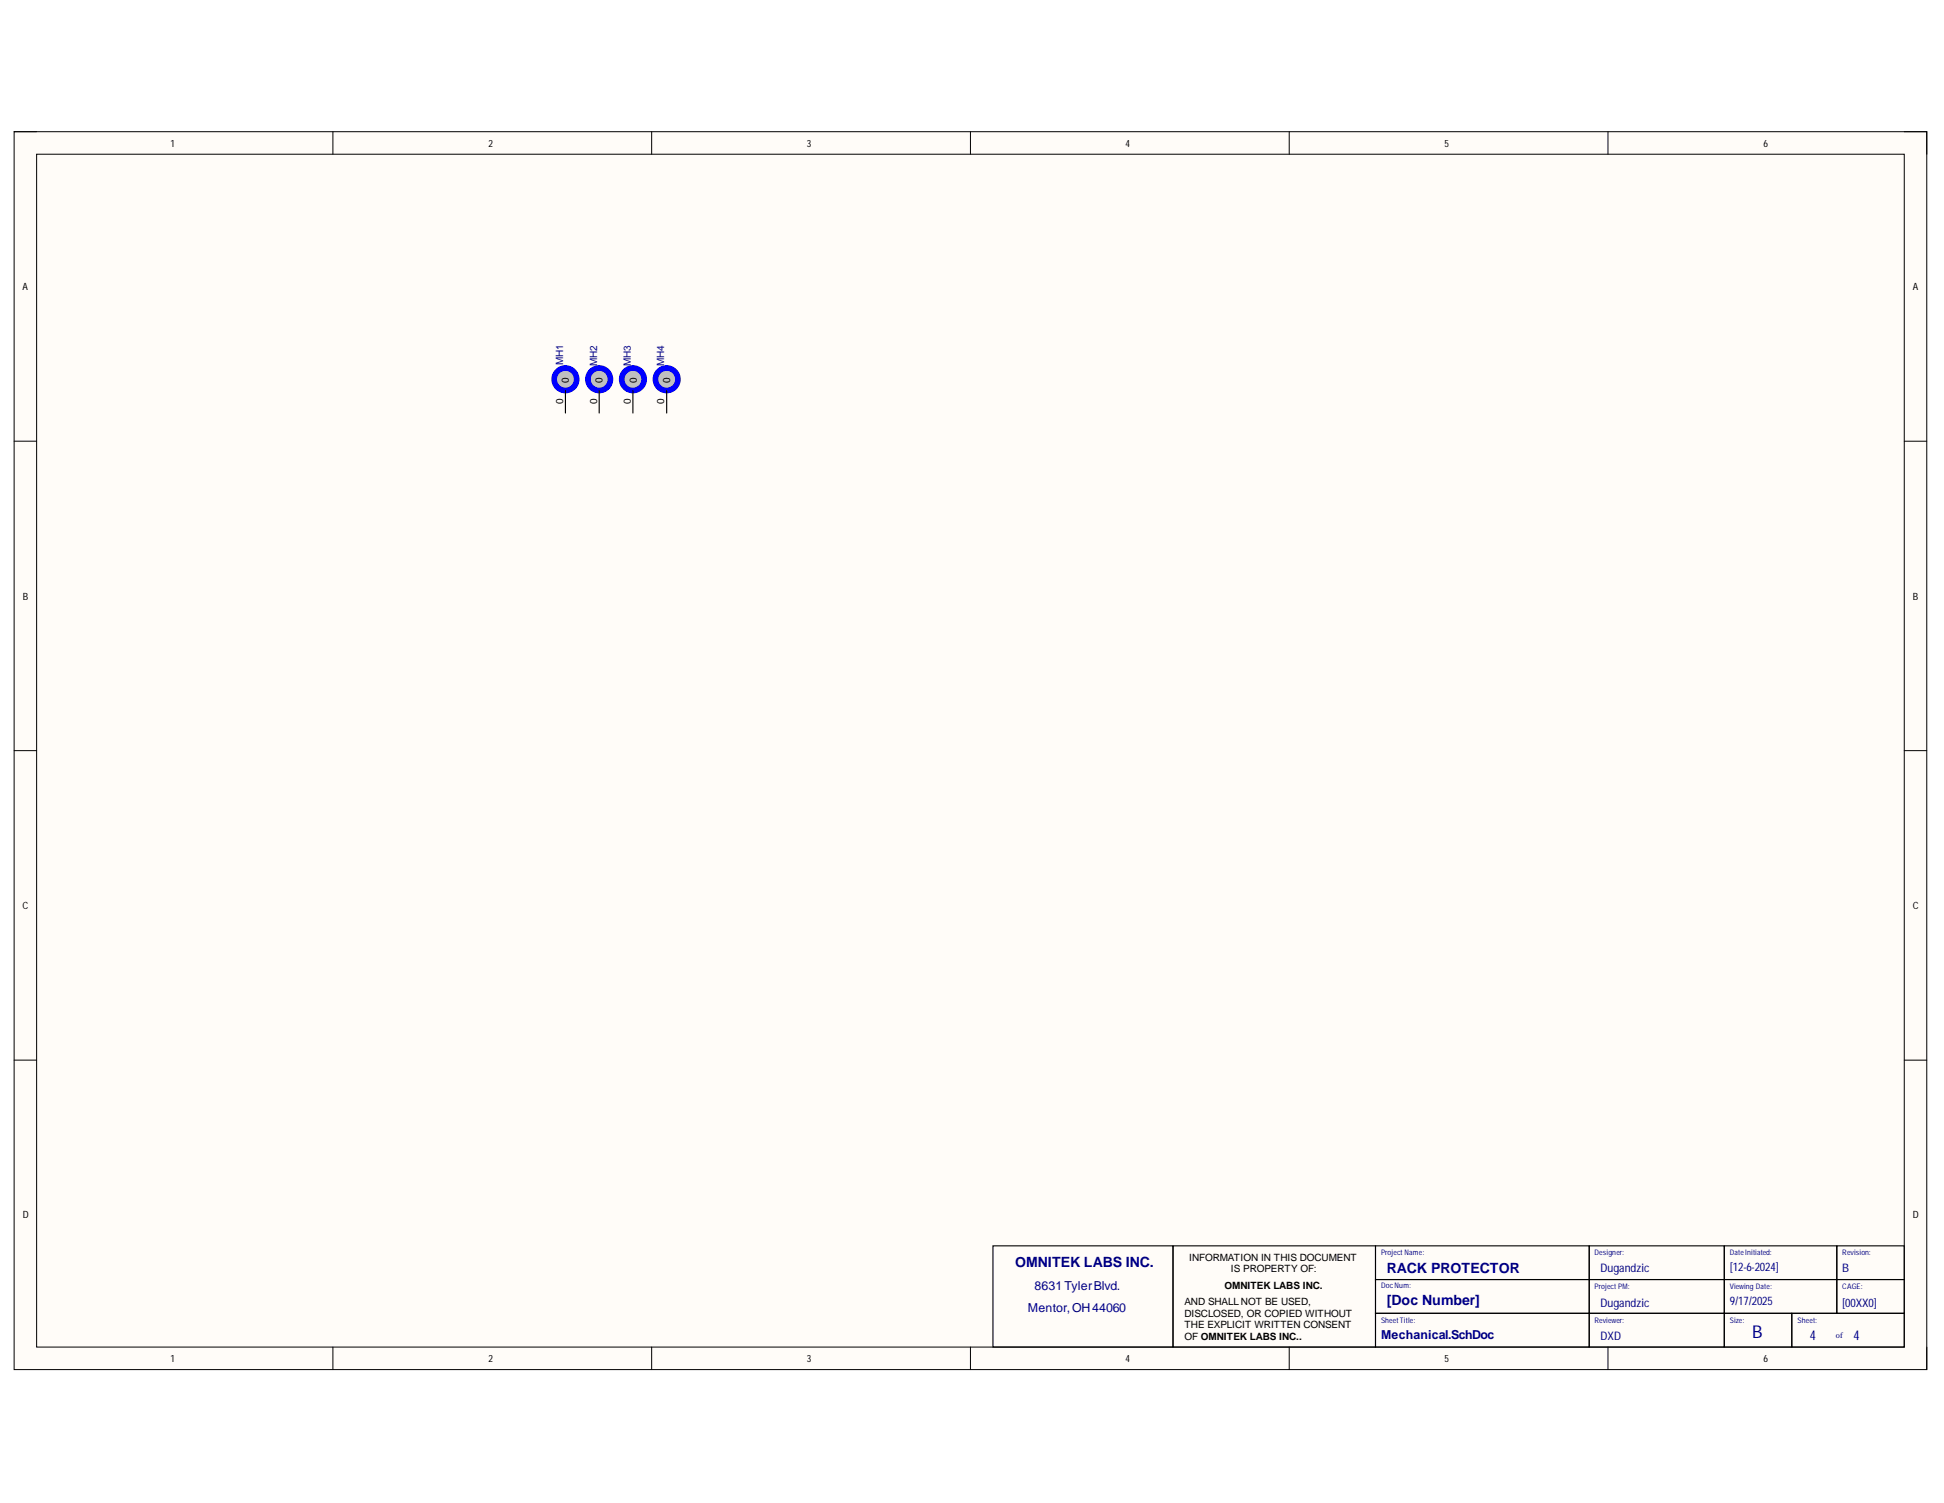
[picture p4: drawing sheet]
<svg xmlns="http://www.w3.org/2000/svg" width="279mm" height="216mm" viewBox="0 0 279 216" stroke-linecap="round" stroke-linejoin="round" font-family="sans-serif">
<path d="M2 18.9h274.9v177.8h-274.9z" fill-rule="evenodd" fill="#fffcf8"/>
<path d="M2 18.9h274.9v177.8h-274.9z" fill="none" stroke="#000" stroke-width=".14"/>
<path d="M5.3 22.2h268.4v171.3h-268.4z" fill-rule="evenodd" fill="#fffcf8"/>
<g fill="none" stroke="#000" stroke-width=".14">
<path d="M2 18.9h3.3M47.8 18.9v3.3M93.7 18.9v3.3M139.5 18.9v3.3M185.3 18.9v3.3M231.1 18.9v3.3M273.7 18.9h3.2v3.3M5.3 22.2h268.4v171.3h-268.4zM2 63.4h3.3M273.7 63.4h3.2M2 107.8h3.3M273.7 107.8h3.2"/>
<path d="M2 152.3h3.3M273.7 152.3h3.2M47.8 193.5v3.2M93.7 193.5v3.2M139.5 193.5v3.2M185.3 193.5v3.2M231.1 193.5v3.2M276.9 193.5v3.2"/>
</g>
<g fill="none" stroke="#000" stroke-width=".16">
<path d="M142.7 179h25.9v14.5h-25.9zM168.6 179h29.1v14.5h-29.1zM197.7 179h30.7v4.8h-30.7zM228.4 179h19.4v4.8h-19.4zM247.8 179h16.2v4.8h-16.2zM264 179h9.7v4.8h-9.7zM197.7 183.8h30.7v4.9h-30.7zM197.7 188.7h30.7v4.8h-30.7zM228.4 183.8h19.4v4.9h-19.4zM228.4 188.7h19.4v4.8h-19.4zM247.8 183.8h16.2v4.9h-16.2zM247.8 188.7h9.7v4.8h-9.7z"/>
<path d="M257.5 188.7h16.2v4.8h-16.2zM264 183.8h9.7v4.9h-9.7z"/>
</g>
<circle cx="81.3" cy="54.5" r="1.62" fill="#c0c0c0"/>
<circle cx="81.3" cy="54.5" r="1.62" fill="none" stroke="#00f" stroke-width=".81"/>
<path d="M81.3 56.1v3.2" fill="none" stroke="#000" stroke-width=".16"/>
<circle cx="86.1" cy="54.5" r="1.62" fill="#c0c0c0"/>
<circle cx="86.1" cy="54.5" r="1.62" fill="none" stroke="#00f" stroke-width=".81"/>
<path d="M86.1 56.1v3.2" fill="none" stroke="#000" stroke-width=".16"/>
<circle cx="91" cy="54.5" r="1.62" fill="#c0c0c0"/>
<circle cx="91" cy="54.5" r="1.62" fill="none" stroke="#00f" stroke-width=".81"/>
<path d="M91 56.1v3.2" fill="none" stroke="#000" stroke-width=".16"/>
<circle cx="95.8" cy="54.5" r="1.62" fill="#c0c0c0"/>
<circle cx="95.8" cy="54.5" r="1.62" fill="none" stroke="#00f" stroke-width=".81"/>
<path d="M95.8 56.1v3.2" fill="none" stroke="#000" stroke-width=".16"/>
<text font-size="2.5" fill="#000080" x="251.8" y="192.2">B</text>
<g font-size="2" fill="#000080">
<text x="145.9" y="181.9">OMNITEK LABS INC.</text>
<text x="199.3" y="182.9">RACK PROTECTOR</text>
<text x="199.3" y="187.4">[Doc Number]</text>
</g>
<g font-size="1.9" fill="#000080">
<text x="260.1" y="192.4">4</text>
<text x="266.4" y="192.4">4</text>
</g>
<g font-size="1.8" fill="#000080">
<text x="148.7" y="185.2">8631TylerBlvd.</text>
<text x="147.7" y="188.5">Mentor,OH44060</text>
<text x="198.5" y="192.3">Mechanical.SchDoc</text>
</g>
<g font-size="1.7" fill="#000080">
<text x="230" y="182.8">Dugandzic</text>
<text x="248.6" y="182.6">[12-6-2024]</text>
<text x="264.8" y="182.8">B</text>
<text x="230" y="187.7">Dugandzic</text>
<text x="248.6" y="187.5">9/17/2025</text>
<text x="264.8" y="187.7">[00XX0]</text>
<text x="230" y="192.5">DXD</text>
</g>
<g font-size="1.4">
<text x="24.5" y="21.1">1</text>
<text x="70.2" y="21.1">2</text>
<text x="115.9" y="21.1">3</text>
<text x="161.8" y="21.1">4</text>
<text x="207.6" y="21.1">5</text>
<text x="253.5" y="21.1">6</text>
<text x="3.2" y="41.7">A</text>
<text x="274.9" y="41.7">A</text>
<text x="80.9" y="58.1" transform="rotate(-90 80.9 58.1)">0</text>
<text x="81.8" y="55" transform="rotate(-90 81.8 55)">0</text>
<text x="85.8" y="58.1" transform="rotate(-90 85.8 58.1)">0</text>
<text x="86.6" y="55" transform="rotate(-90 86.6 55)">0</text>
<text x="90.7" y="58.1" transform="rotate(-90 90.7 58.1)">0</text>
<text x="91.5" y="55" transform="rotate(-90 91.5 55)">0</text>
<text x="95.5" y="58.1" transform="rotate(-90 95.5 58.1)">0</text>
<text x="96.3" y="55" transform="rotate(-90 96.3 55)">0</text>
<text x="3.3" y="86.2">B</text>
<text x="274.9" y="86.2">B</text>
<text x="3.2" y="130.5">C</text>
<text x="274.9" y="130.5">C</text>
<text x="3.3" y="175">D</text>
<text x="274.9" y="175">D</text>
<text x="170.9" y="181.1">INFORMATION IN THIS DOCUMENT</text>
<text x="176" y="185.2">OMNITEK LABS INC.</text>
<text x="176.9" y="182.7">IS PROPERTY OF:</text>
<text x="170.2" y="187.5">AND SHALL NOT BE USED,</text>
<text x="170.2" y="189.1">DISCLOSED, OR COPIED WITHOUT</text>
<text x="170.2" y="190.7">THE EXPLICIT WRITTEN CONSENT</text>
<text x="24.5" y="195.6">1</text>
<text x="70.2" y="195.6">2</text>
<text x="115.9" y="195.6">3</text>
<text x="161.8" y="195.6">4</text>
<text x="170.2" y="192.4">OF OMNITEK LABS INC..</text>
<text x="207.6" y="195.6">5</text>
<text x="253.5" y="195.6">6</text>
</g>
<g font-size="1.4" fill="#000080">
<text x="80.9" y="52.4" transform="rotate(-90 80.9 52.4)">MH1</text>
<text x="85.8" y="52.6" transform="rotate(-90 85.8 52.6)">MH2</text>
<text x="90.7" y="52.6" transform="rotate(-90 90.7 52.6)">MH3</text>
<text x="95.5" y="52.6" transform="rotate(-90 95.5 52.6)">MH4</text>
</g>
<text font-size="1.2" fill="#000080" x="263.9" y="192.3">of</text>
<g font-size="1.1" fill="#000080">
<text x="198.5" y="180.3">ProjectName:</text>
<text x="198.5" y="185">DocNum:</text>
<text x="229.2" y="180.3">Designer:</text>
<text x="229.2" y="185.2">ProjectPM:</text>
<text x="248.6" y="180.3">DateInitiated:</text>
<text x="248.6" y="185.2">Viewing Date:</text>
<text x="264.8" y="180.3">Revision:</text>
<text x="264.8" y="185.2">CAGE:</text>
<text x="198.5" y="190.1">SheetTitle:</text>
<text x="229.2" y="190.1">Reviewer:</text>
<text x="248.6" y="190.1">Size:</text>
<text x="258.4" y="190.1">Sheet:</text>
</g>
</svg>
